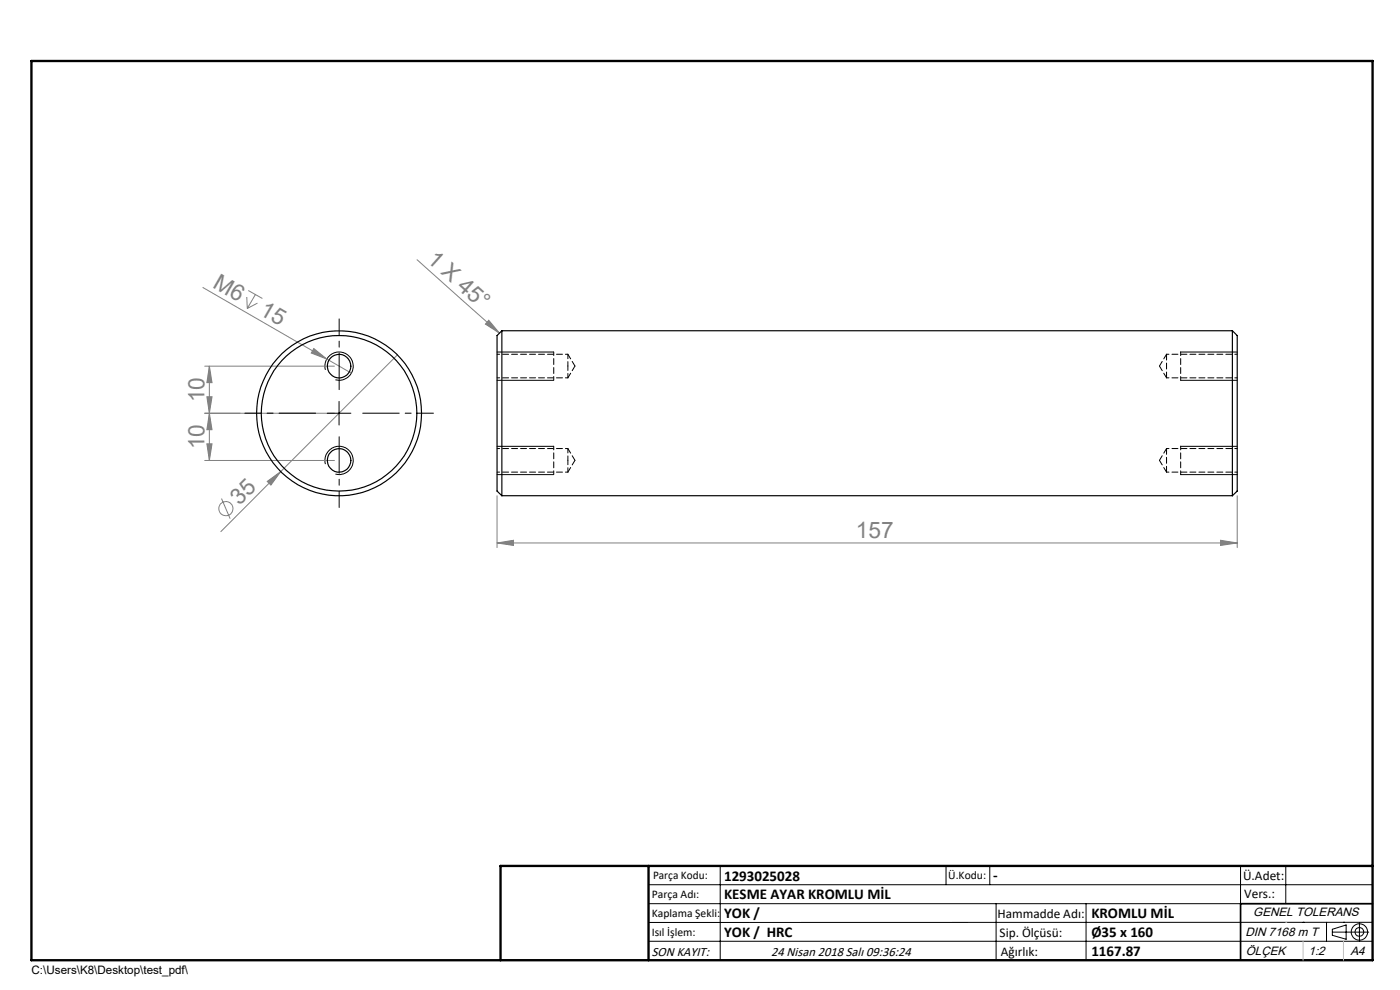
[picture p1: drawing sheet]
<svg xmlns="http://www.w3.org/2000/svg" width="297mm" height="210mm" viewBox="0 0 297 210" stroke-linecap="round" stroke-linejoin="round" font-family="sans-serif">
<g fill="none" stroke="#808080" stroke-width=".21">
<path d="M88.5 55.1l17.4 15.6M43 61l26.3 15.2M43.4 77.7h27.5M44.4 77.7l.6 3.5h-1.1zM44.4 77.7v20M52.4 63l.1 2.4M52.7 61.6l3 1.7M54.2 62.5l-1.7 2.9M54.6 64.3l-2.1 1.1M66.6 73.9l2.7 2.3-3.3-1.3zM69.3 76.2l5.2 3M84.3 75.3l-37.5 37.5"/>
<path d="M103.7 67.9l2.2 2.8-2.9-2zM43.4 97.7h27.5M43.9 94.1h1.1l-.6 3.6zM43.9 84.2h1.1l-.6 3.5zM44.4 87.7l.6 3.4h-1.1zM70.9 87.7h-27.5M47 105.8l1.8 4.2M56.7 102.1l2.8-2.1-2 2.9zM105.4 115.2l3.5-.6v1.1zM105.4 105.2v11M105.4 115.2h157.1M258.9 114.6l3.6 .6-3.6 .5z"/>
<path d="M262.5 105.2v11"/>
<circle cx="47.9" cy="107.9" r="1.5"/>
</g>
<g fill="none" stroke="#000" stroke-width=".21">
<path d="M69 78.4a2.99 2.99 0 0 1 2.7-3.7 2.99 2.99 0 0 1 3.2 3.2 2.99 2.99 0 0 1-3.7 2.7M105.4 74.7h12M250.4 74.7h12.1M69 98.5a2.99 2.99 0 0 1 2.7-3.8 2.99 2.99 0 0 1 3.2 3.2 2.99 2.99 0 0 1-3.7 2.7M69.4 87.7h5M71.9 85.2v5M105.4 80.7h12M105.4 94.7h12M250.4 80.7h12.1M250.4 94.7h12.1M105.4 100.7h12M250.4 100.7h12.1"/>
<path d="M137.6 187.7h153.6M137.6 191.7h153.6M137.6 199.7h153.6M152.8 183.7v20M200.7 183.7v4M210 183.7v4M211.3 191.7v12M230.4 191.7v12M263.2 183.7v20M272.8 183.7v8M276.4 195.6h.1M281.4 195.6v4.1"/>
<path d="M282.6 197.7h7.8M282.6 197.1l3-.9v3l-3-.8zM285 195.6h.1M288.4 195.8v3.8M291.2 195.6l-153.6 .1"/>
<circle cx="288.4" cy="197.7" r="1.74"/>
<circle cx="288.4" cy="197.7" r=".93"/>
</g>
<path d="M106.2 203.7h185" fill="none" stroke="#000" stroke-width=".25"/>
<path d="M291.2 191.7h-28v12" fill="none" stroke="#000" stroke-width=".35"/>
<path d="M6.7 12.9h284.5v190.8h-284.5zM137.6 183.7v20M291.2 183.7h-185v20" fill="none" stroke="#000" stroke-width=".5"/>
<path d="M272.8 195.6h.1M276.4 199.7v4M285 199.7v4" fill="none" stroke="#c0c0c0" stroke-width=".21"/>
<path d="M66.9 87.6h-15M71.9 82.6v-15M71.9 92.6v15M76.9 87.6h15" fill="none" stroke="#000" stroke-width=".21" stroke-dasharray="15.2 1.3 1.3 1.3" stroke-dashoffset="7.5"/>
<path d="M250.5 74.6v6M117.5 80.6v-6M250.5 94.6v6M117.5 100.6v-6" fill="none" stroke="#000" stroke-width=".21" stroke-dasharray="1.3 .6" stroke-dashoffset=".5"/>
<g fill="#808080">
<path d="M103.7 67.9l2.2 2.8-2.9-2z"/>
<path d="M66.6 73.9l2.7 2.3-3.3-1.3z"/>
<path d="M56.7 102.1l2.8-2.1-2 2.9z"/>
<path d="M105.4 115.2l3.5-.6v1.1zM258.9 114.6l3.6 .6-3.6 .5z"/>
<path d="M43.9 94.1h1.1l-.6 3.6zM44.4 87.7l.6 3.4h-1.1z"/>
<path d="M44.4 77.7l.6 3.5h-1.1zM43.9 84.2h1.1l-.6 3.5z"/>
</g>
<g fill="none" stroke="#000" stroke-width=".25">
<path d="M106.5 70.2v35M106.5 70.2l-1.1 1v33l1.1 1M106.5 70.2h154.9M261.4 70.2v35M261.4 70.2l1.1 1v33l-1.1 1M106.5 105.2h154.9"/>
<circle cx="71.9" cy="77.7" r="2.5"/>
<circle cx="71.9" cy="87.7" r="17.5"/>
<circle cx="71.9" cy="87.7" r="16.5"/>
<circle cx="71.9" cy="97.7" r="2.5"/>
</g>
<path d="M120.5 77.6v-2.5M120.5 80.1v-2.5M120.5 97.6v-2.5M120.5 100.1v-2.5" fill="none" stroke="#000" stroke-width=".21" stroke-dasharray="1.3 .6" stroke-dashoffset=".3"/>
<path d="M247.5 75.1v5M247.5 95.1v5" fill="none" stroke="#000" stroke-width=".21" stroke-dasharray="1.3 .6"/>
<path d="M120.5 75.1h-15M262.5 75.1h-15M105.5 80.1h15M120.5 95.1h-15M247.5 80.1h15M262.5 95.1h-15M105.5 100.1h15M247.5 100.1h15" fill="none" stroke="#000" stroke-width=".21" stroke-dasharray="1.3 .6" stroke-dashoffset=".8"/>
<path d="M122 77.6l-1.5-2.5M246 77.6l1.5 2.5M247.5 75.1l-1.5 2.5M120.5 80.1l1.5-2.5M122 97.6l-1.5-2.5M246 97.6l1.5 2.5M247.5 95.1l-1.5 2.5M120.5 100.1l1.5-2.5" fill="none" stroke="#000" stroke-width=".21" stroke-dasharray="1.3 .6" stroke-dashoffset=".1"/>
<g font-size="4.8" fill="#808080">
<text x="90.4" y="55.3" transform="rotate(42 90.4 55.3)">1 X 45°</text>
<text x="44.9" y="60.8" transform="rotate(30 44.9 60.8)">M6</text>
<text x="54.9" y="66.6" transform="rotate(30 54.9 66.6)">15</text>
<text x="43.4" y="85.3" transform="rotate(-90 43.4 85.3)">10</text>
<text x="43.4" y="95.3" transform="rotate(-90 43.4 95.3)">10</text>
<text x="50.8" y="107.3" transform="rotate(-45 50.8 107.3)">35</text>
<text x="181.6" y="114.1">157</text>
</g>
<g font-size="3.2">
<text x="153.6" y="186.8">1293025028</text>
<text x="153.6" y="190.8">KESME AYAR KROMLU MİL</text>
<text x="210.7" y="186.6">-</text>
<text x="153.6" y="194.8">YOK /</text>
<text x="231.5" y="194.8">KROMLU MİL</text>
<text x="153.6" y="198.8">YOK / HRC</text>
<text x="231.5" y="198.7">Ø35 x 160</text>
<text x="231.5" y="202.8">1167.87</text>
</g>
<g font-size="2.8">
<text x="263.7" y="186.7">Ü.Adet:</text>
<text x="263.9" y="190.5">Vers.:</text>
<text x="211.6" y="194.8">Hammadde Adı:</text>
<text x="138.3" y="202.8">SON KAYIT:</text>
<text x="163.6" y="202.8">24 Nisan 2018 Salı 09:36:24</text>
<text x="212.1" y="198.7">Sip. Ölçüsü:</text>
<text x="212.3" y="202.7">Ağırlık:</text>
</g>
<g font-size="2.6">
<text x="265.9" y="194.4">GENEL TOLERANS</text>
<text x="264.2" y="198.5">DIN 7168 m T</text>
<text x="264.3" y="202.6">ÖLÇEK</text>
<text x="277.6" y="202.6">1:2</text>
<text x="286.5" y="202.6">A4</text>
</g>
<g font-size="2.5">
<text x="138.3" y="190.5">Parça Adı:</text>
<text x="138.5" y="186.5">Parça Kodu:</text>
<text x="201.2" y="186.5">Ü.Kodu:</text>
<text x="138.3" y="194.5">Kaplama Şekli:</text>
<text x="138.3" y="198.6">Isıl İşlem:</text>
<text x="6.7" y="206.7">C:\Users\K8\Desktop\test_pdf\</text>
</g>
</svg>
